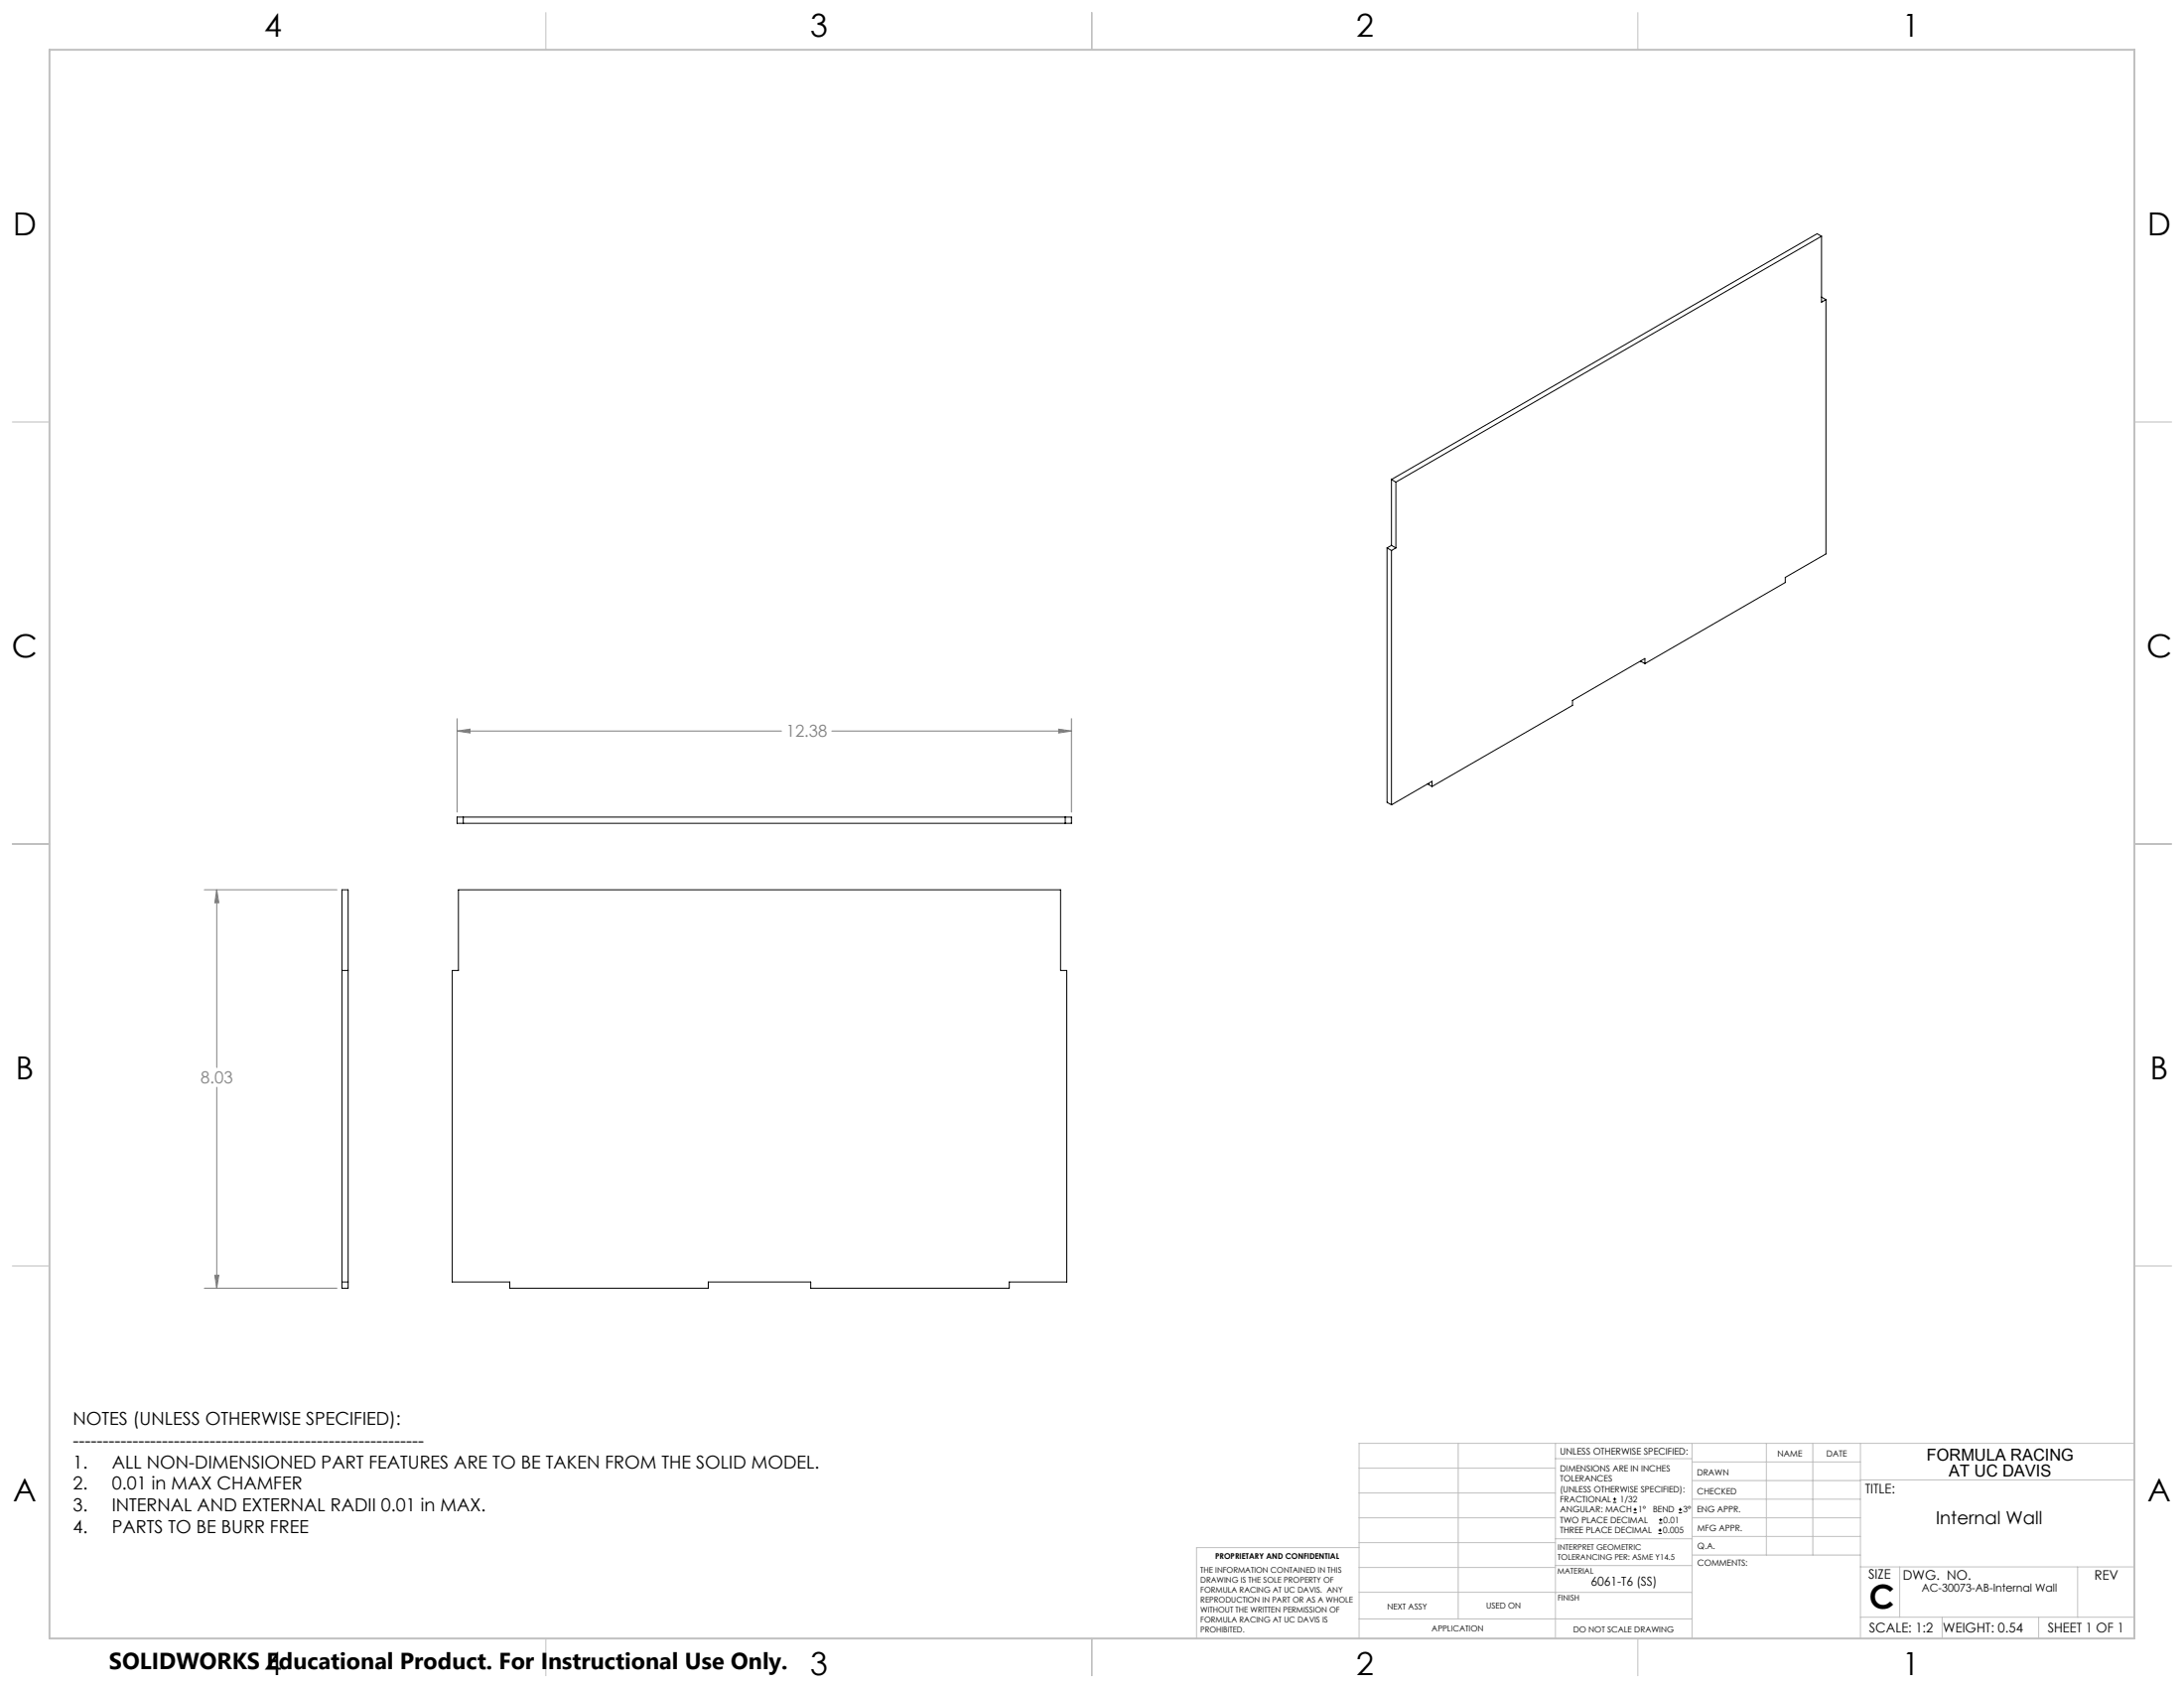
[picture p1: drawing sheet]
<svg xmlns="http://www.w3.org/2000/svg" width="559mm" height="432mm" viewBox="0 0 559 432" stroke-linecap="round" stroke-linejoin="round" font-family="sans-serif">
<g fill="none" stroke="#000" stroke-width=".25">
<path d="M466.1 60.4l-108.9 62.9M466.1 60.4v16.9l1.1-.6M466.1 60.4l-1.2-.6-108.9 62.9M466.1 76l1.1 .7M467.2 76.7v65l-10.4 6v1.3l-35.9 20.8M356 122.7v16.8M356 139.5l1.2 .7M356 122.7l1.2 .6M356 139.5l-1.1 .7M357.2 123.3v16.9M354.9 140.2v65l1.1 .7M354.9 140.2l1.1 .6"/>
<path d="M356 140.8v65.1M357.2 140.2l-1.2 .6M419.7 169.1h.1M419.7 169.1l1.2 .7M420.9 169.8v-1.3l-18.6 10.7v1.2l-35.9 20.8M116.9 209h157.2v1.6h-157.2zM118.5 209v1.6M272.6 209v1.6M365.3 200.6h.1M365.3 200.6l1.1 .6M366.4 201.2v-1.3l-10.4 6M87.5 227.6h1.6v101.9h-1.6z"/>
<path d="M117.3 227.6h154.1v20.6h1.5v79.7h-14.7v1.6h-50.8v-1.6h-26.2v1.6h-50.8v-1.6h-14.7v-79.7h1.6zM87.5 248.2h1.6M87.5 327.9h1.6M412.7 384.3h.9M412.7 383.5h.9M413.1 383.1v.8M418 387h.8M418 386.2h.8M418.4 385.7v.9M424.3 392.3h.9M424.3 391.4h.9M424.5 389.6h.8"/>
<path d="M424.5 388.8h.8M424.7 391v.9M424.9 388.4v.8M429.5 387h.9M429.5 386.2h.9M429.9 385.7v.9"/>
</g>
<path d="M116.9 187l3.4-.5v1zM116.9 183.8v24M116.9 187h83.1M212.8 187h61.3M270.9 186.5l3.2 .5-3.2 .5zM274.1 183.8v24M52.3 227.6h33.9M55.5 227.6l.5 3.3h-1zM55.5 227.6v45.5M55.5 278.1v51.4M52.3 329.5h33.9M55 326.2h1l-.5 3.3z" fill="none" stroke="#808080" stroke-width=".25"/>
<g fill="none" stroke="#c0c0c0" stroke-width=".25">
<path d="M139.7 3.2v9.5M279.4 3.2v9.5M419.1 3.2v9.5M3.1 107.9h9.6M546.1 107.9h9.5M3.1 215.9h9.6M546.1 215.9h9.5M3.1 323.8h9.6M546.1 323.8h9.5M347.7 375.6h50.3M373.1 369.2v44.9M398 369.2v49.9"/>
<path d="M398 373.1h34.9M432.9 369.2v49.9M432.9 378.7h43.1M432.9 374h43.1M451.9 369.2v28.6M463.8 369.2v28.6M476 369.2v49.9M476 378.6h70.1M546.1 369.2h-198.4v49.9M347.7 394.6h50.3M347.7 388.3h50.3M347.7 381.9h50.3"/>
<path d="M347.7 395.9h-41.6v23.2M398 393.6h35M432.9 383.5h43.1M432.9 388.3h43.1M432.9 393h43.1M433 397.8h43M139.7 419.1v9.6M279.4 419.1v9.6M347.7 414.1h85.2M347.7 401h50.3M347.7 407.3h50.3M398 407.4h34.9"/>
<path d="M398 400.5h35M419.1 419.1v9.6M476 413.7h70.1M476 400.8h70.1M486.1 400.8v12.9M496.9 413.7v5.4M521.6 413.7v5.4M531.6 400.8v12.9"/>
</g>
<path d="M12.7 12.7h533.4v406.4h-533.4z" fill="none" stroke="#c0c0c0" stroke-width=".5"/>
<path d="M55.5 227.6l.5 3.3h-1zM55 326.2h1l-.5 3.3zM116.9 187l3.4-.5v1zM270.9 186.5l3.2 .5-3.2 .5z" fill="#808080"/>
<text font-size="8.5" x="478.3" y="411.4">C</text>
<g font-size="8.1">
<text x="67.6" y="9.3">4</text>
<text x="207.3" y="9.3">3</text>
<text x="347" y="9.3">2</text>
<text x="486.7" y="9.3">1</text>
<text x="3.3" y="60.1">D</text>
<text x="549.4" y="60.1">D</text>
<text x="3" y="168">C</text>
<text x="549.1" y="168">C</text>
<text x="4" y="276">B</text>
<text x="550.1" y="276">B</text>
<text x="3.3" y="383.9">A</text>
<text x="549.4" y="383.9">A</text>
<text x="67.6" y="428.4">4</text>
<text x="207.3" y="428.4">3</text>
<text x="347" y="428.4">2</text>
<text x="486.7" y="428.4">1</text>
</g>
<text font-size="5.9" x="27.9" y="427">SOLIDWORKS Educational Product. For Instructional Use Only.</text>
<g font-size="4.6">
<text x="18.6" y="364.4">NOTES (UNLESS OTHERWISE SPECIFIED):</text>
<text x="18.6" y="370">-----------------------------------------------------------</text>
<text x="18.6" y="375.5">1.</text>
<text x="28.6" y="375.5">ALL NON-DIMENSIONED PART FEATURES ARE TO BE TAKEN FROM THE SOLID MODEL.</text>
<text x="18.6" y="381.1">2.</text>
<text x="28.6" y="381.1">0.01 in MAX CHAMFER</text>
<text x="18.6" y="386.7">3.</text>
<text x="28.6" y="386.7">INTERNAL AND EXTERNAL RADII 0.01 in MAX.</text>
<text x="495.4" y="389.9">Internal Wall</text>
<text x="18.6" y="392.3">4.</text>
<text x="28.6" y="392.3">PARTS TO BE BURR FREE</text>
</g>
<g font-size="4.2" fill="#808080">
<text x="201.1" y="188.6">12.38</text>
<text x="51.4" y="277.2">8.03</text>
</g>
<g font-size="4.2">
<text x="493" y="373.5">FORMULA RACING</text>
<text x="498.7" y="377.8">AT UC DAVIS</text>
</g>
<g font-size="3.4">
<text x="477.2" y="381.9">TITLE:</text>
<text x="478.1" y="404">SIZE</text>
<text x="486.9" y="404">DWG. NO.</text>
<text x="535.9" y="404.1">REV</text>
<text x="478.2" y="417.6">SCALE: 1:2</text>
<text x="497.1" y="417.7">WEIGHT: 0.54</text>
<text x="523.9" y="417.6">SHEET 1 OF 1</text>
</g>
<text font-size="3.2" x="407" y="405.7">6061-T6 (SS)</text>
<text font-size="2.8" x="491.7" y="407.2">AC-30073-AB-Internal Wall</text>
<text font-size="2.4" x="399.2" y="372.1">UNLESS OTHERWISE SPECIFIED:</text>
<g font-size="2.2">
<text x="399.2" y="376.4">DIMENSIONS ARE IN INCHES</text>
<text x="434.2" y="377.3">DRAWN</text>
<text x="454.8" y="372.5">NAME</text>
<text x="467.3" y="372.6">DATE</text>
<text x="399.2" y="379">TOLERANCES</text>
<text x="399.2" y="381.7">(UNLESS OTHERWISE SPECIFIED):</text>
<text x="434.3" y="382.2">CHECKED</text>
<text x="399.2" y="384.3">FRACTIONAL</text>
<text x="399.2" y="387">ANGULAR: MACH</text>
<text x="399.2" y="389.6">TWO PLACE DECIMAL</text>
<text x="414.5" y="384.3">1/32</text>
<text x="419.1" y="387">1°</text>
<text x="422.9" y="387">BEND</text>
<text x="425.6" y="389.6">0.01</text>
<text x="430.6" y="387">3°</text>
<text x="434.2" y="386.8">ENG APPR.</text>
<text x="399.2" y="392.3">THREE PLACE DECIMAL</text>
<text x="425.5" y="392.3">0.005</text>
<text x="434.3" y="391.6">MFG APPR.</text>
<text x="434.3" y="396.3">Q.A.</text>
<text x="434.3" y="400.5">COMMENTS:</text>
</g>
<g font-size="2.1">
<text x="354.9" y="411.6">NEXT ASSY</text>
<text x="380.3" y="411.6">USED ON</text>
<text x="366.3" y="417.4">APPLICATION</text>
<text x="402.5" y="417.5">DO NOT SCALE DRAWING</text>
</g>
<g font-size="2">
<text x="310.9" y="398.8">PROPRIETARY AND CONFIDENTIAL</text>
<text x="398.6" y="396.5">INTERPRET GEOMETRIC</text>
<text x="398.6" y="399">TOLERANCING PER: ASME Y14.5</text>
<text x="307.2" y="402.4">THE INFORMATION CONTAINED IN THIS</text>
<text x="307.2" y="404.9">DRAWING IS THE SOLE PROPERTY OF</text>
<text x="307.2" y="407.5">FORMULA RACING AT UC DAVIS. ANY</text>
<text x="398.5" y="402.6">MATERIAL</text>
<text x="307.2" y="410">REPRODUCTION IN PART OR AS A WHOLE</text>
<text x="307.2" y="412.5">WITHOUT THE WRITTEN PERMISSION OF</text>
<text x="398.5" y="409.4">FINISH</text>
<text x="307.2" y="415">FORMULA RACING AT UC DAVIS IS</text>
<text x="307.2" y="417.6">PROHIBITED.</text>
</g>
</svg>
